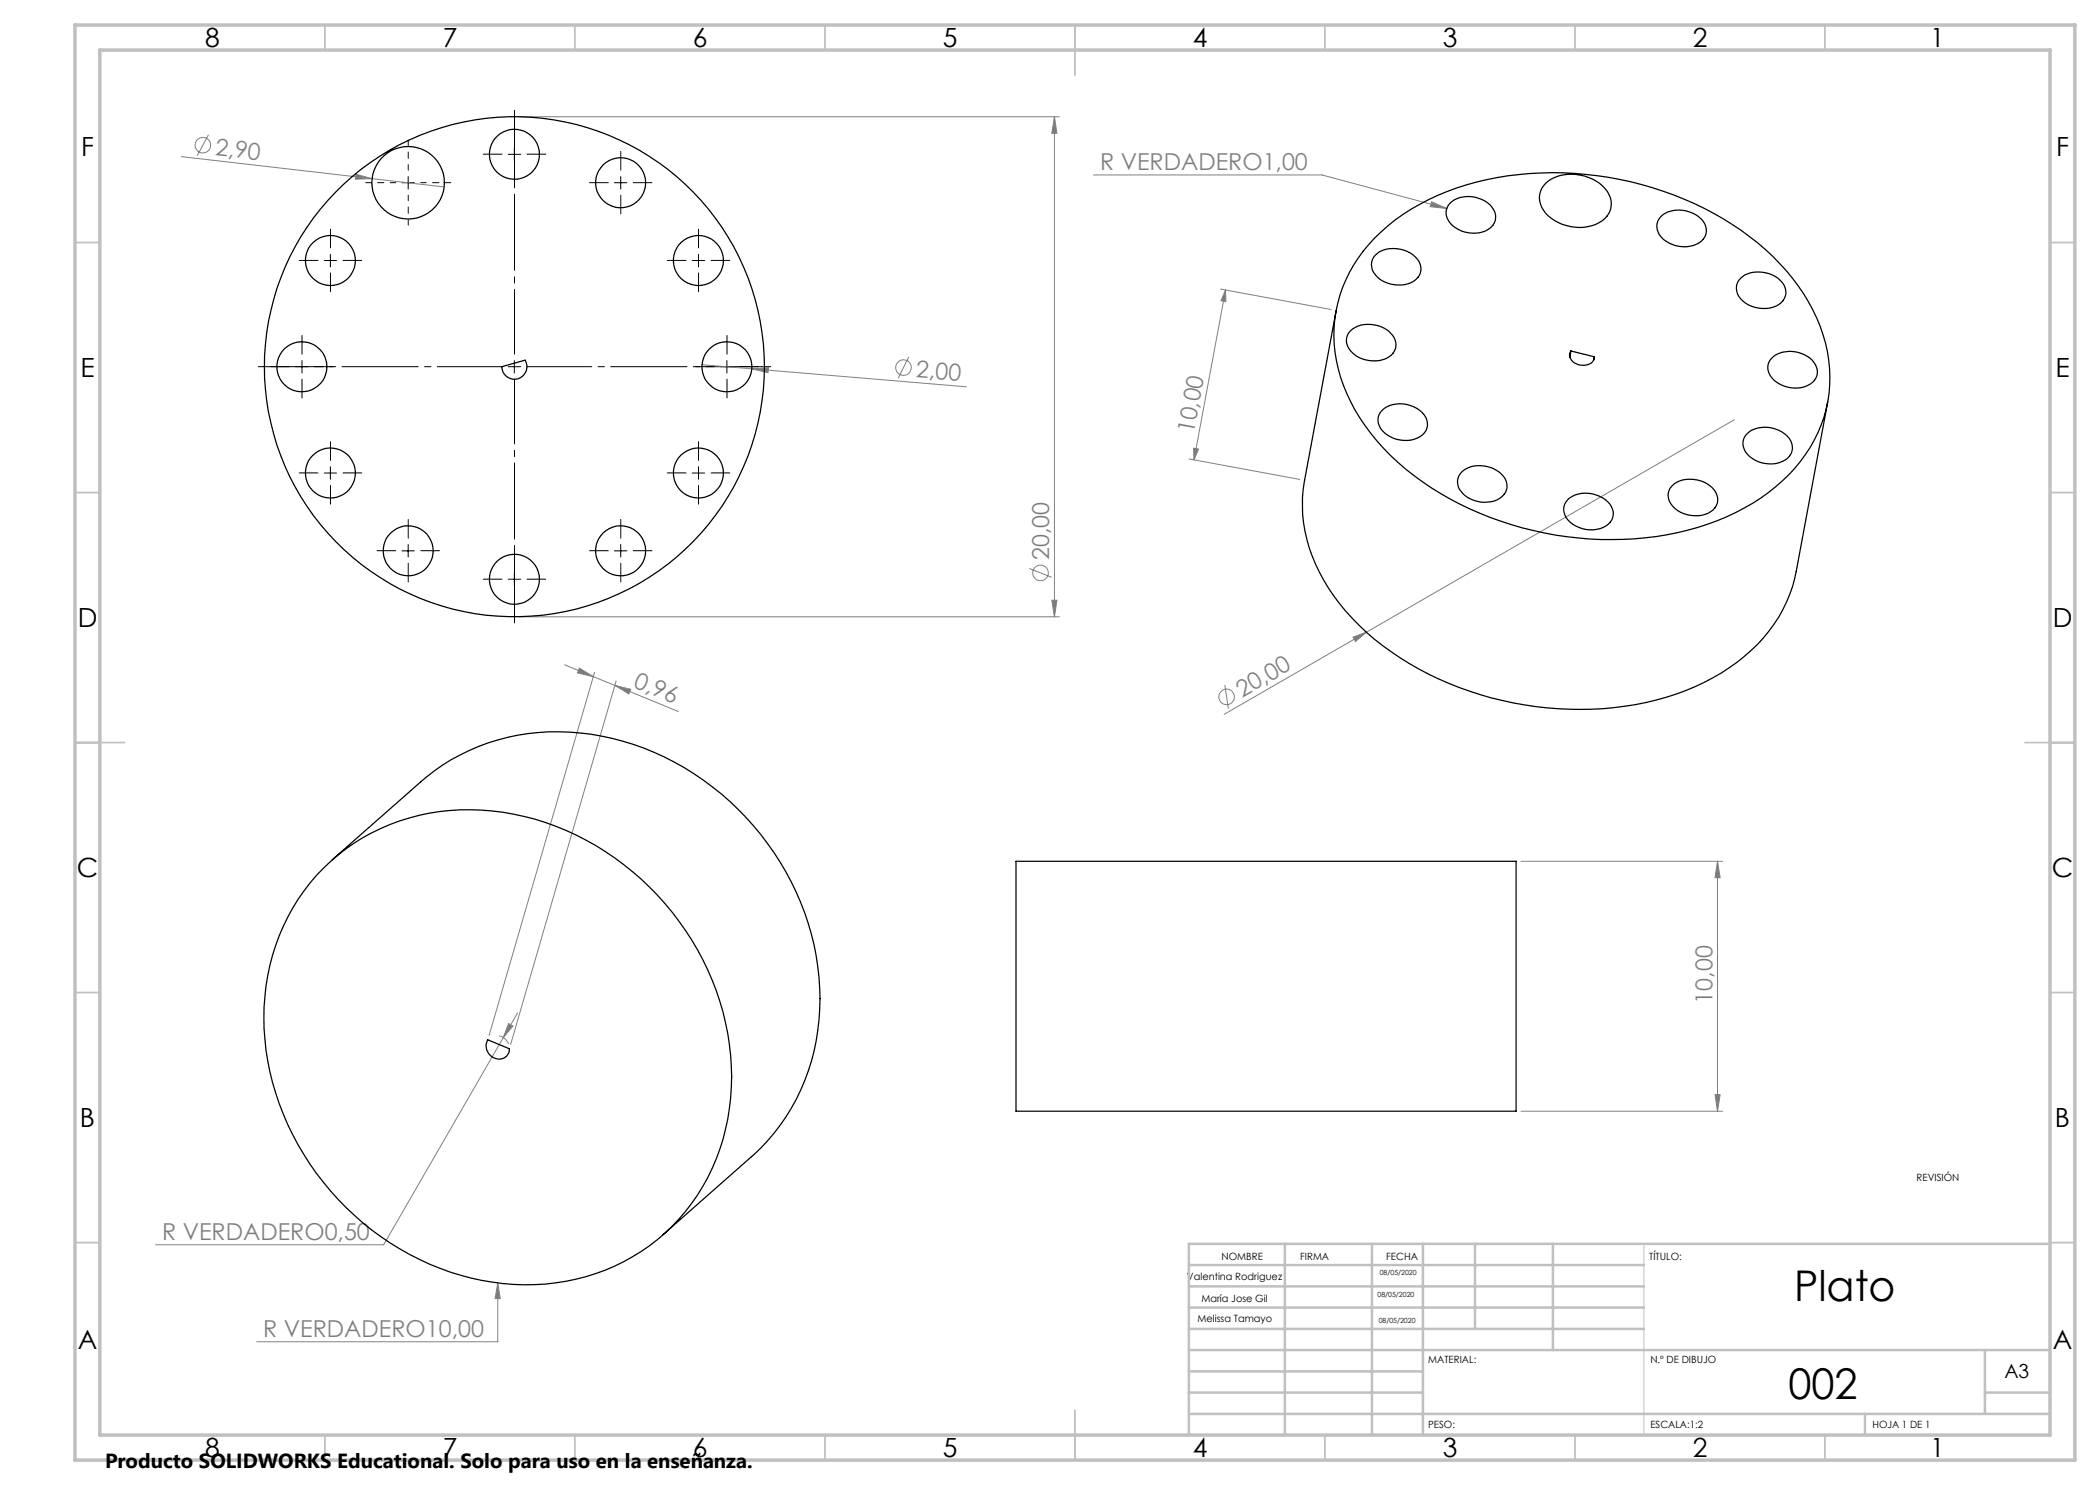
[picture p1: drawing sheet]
<svg xmlns="http://www.w3.org/2000/svg" width="420mm" height="297mm" viewBox="0 0 420 297" stroke-linecap="round" stroke-linejoin="round" font-family="sans-serif">
<g fill="none" stroke="#808080" stroke-width=".2">
<path d="M36.3 31.3l38.1 4.4M41.7 26.9l-2.3 4.2M71.2 34.9l3.2 .8-3.3 .1zM74.4 35.7l14.4 1.7M103.9 23.4h108M210.9 23.4v100M210.9 23.4l.5 3.3h-1zM218.7 35h45.7l24.9 6.7M244.1 57.8l22.1 4.1M245.1 58l.1 2.3-1-.2zM245.1 58l-6.3 34M286.3 40.4l3 1.3-3.3-.4z"/>
<path d="M140.4 73l10 .8M150.4 73.8l3.3-.2-.1 .9zM150.4 73.8l42.9 3.6M181.8 71.4l-2.2 4.3M237.8 91.8l22.1 4.1M238.7 89.6l1 .2-.9 2.2zM346.9 84l-73.6 42.4M205.9 113.7l4.4 1.8M103.9 123.4h108M112.9 133l5.7 2.3M115.9 133.6l2.7 1.7-3.1-.7zM118.6 135.3l4.4 1.8"/>
<path d="M118.9 134.4l-21.1 72.7M123 137.1l3.2 .8-.4 .9zM123 137.1l12.7 5.2M123.2 136.2l-21.1 72.7M210.4 120h1l-.5 3.4zM245 137l.7 4.7M270.6 127.4l2.7-1-2.2 1.9zM273.3 126.4l-28.5 16.5M304.2 172.3h40.3M343.5 172.3v49.9M343.5 172.3l.5 3.2h-1zM99.8 207.1l.2 .1a2.6 2.6 0 0 1 1.7 1.6"/>
<path d="M101.7 204.7l.9 .5-2 2.3zM103.5 202.6l-26.8 46.4h-45.6M343 218.9h1l-.5 3.3zM304.2 222.2h40.3M99.6 256.6l.4 3.1h-1zM99.6 256.6v11.8h-48.3"/>
<circle cx="40.6" cy="29" r="1.56"/>
<circle cx="180.7" cy="73.5" r="1.56"/>
<circle cx="208.1" cy="114.6" r="1.55"/>
<circle cx="245.3" cy="139.4" r="1.55"/>
</g>
<path d="M100.4 73.3h-48.8M102.9 70.8v-48.7M102.9 75.8v48.8M105.4 73.3h48.8" fill="none" stroke="#000" stroke-width=".2" stroke-dasharray="15.2 1.3 1.3 1.3" stroke-dashoffset="2.3"/>
<g fill="none" stroke="#000" stroke-width=".2" stroke-dasharray="15.2 1.3 1.3 1.3">
<path d="M100.4 30.8h-3.8M102.9 28.3v-3.7M102.9 33.3v3.8M105.4 30.8h3.8M121.7 36.5h-3.8M124.2 34v-3.7M124.2 39v3.8M126.7 36.5h3.7M63.6 52.1h-3.8M66.1 49.6v-3.8M66.1 54.6v3.7M68.6 52.1h3.7"/>
<path d="M137.2 52.1h-3.7M139.7 49.6v-3.8M139.7 54.6v3.7M142.2 52.1h3.8M57.9 73.3h-3.8M60.4 70.8v-3.7M60.4 75.8v3.8M62.9 73.3h3.8M142.9 73.3h-3.8M145.4 70.8v-3.7M145.4 75.8v3.8M147.9 73.3h3.8"/>
<path d="M63.6 94.6h-3.8M66.1 92.1v-3.8M66.1 97.1v3.7M68.6 94.6h3.7M137.2 94.6h-3.7M139.7 92.1v-3.8M139.7 97.1v3.7M142.2 94.6h3.8M79.1 110.1h-3.7M81.6 107.6v-3.7M81.6 112.6v3.8M84.1 110.1h3.8"/>
<path d="M100.4 115.8h-3.8M102.9 113.3v-3.7M102.9 118.3v3.8M105.4 115.8h3.8M121.7 110.1h-3.8M124.2 107.6v-3.7M124.2 112.6v3.8M126.7 110.1h3.7"/>
</g>
<path d="M79.1 36.5h-6M81.6 34v-6M81.6 39v6M84.1 36.5h6.1" fill="none" stroke="#000" stroke-width=".2" stroke-dasharray="15.2 1.3 1.3 1.3" stroke-dashoffset="14.1"/>
<g fill="none" stroke="#000" stroke-width=".2">
<path d="M80.4 36.5h2.5M81.6 35.3v2.5M101.6 30.9h2.5M102.9 29.6v2.5M122.9 36.5h2.5M124.1 35.3v2.5M64.8 52.1h2.5M66.1 50.9v2.5M138.4 52.1h2.5M139.7 50.9v2.5M59.1 73.3h2.5M60.4 72.1v2.5"/>
<path d="M101.6 73.3h2.5M102.9 72.1v2.5M144.1 73.3h2.5M145.4 72.1v2.5M64.8 94.6h2.5M66.1 93.3v2.5M138.4 94.6h2.5M139.7 93.3v2.5M80.4 110.2h2.5M81.6 108.9v2.5M101.6 115.8h2.5M102.9 114.6v2.5"/>
<path d="M122.9 110.2h2.5M124.1 108.9v2.5"/>
</g>
<path d="M328.8 248.8v38.2" fill="none" stroke="#c0c0c0" stroke-width=".2"/>
<g fill="none" stroke="#c0c0c0" stroke-width=".35">
<path d="M65 5v5M115 5v5M165 5v5M215 5v10M265 5v5M315 5v5M365 5v5M15 48.5h5M410 48.5h5M15 98.5h5M410 98.5h5M15 148.5h10"/>
<path d="M405 148.5h10M15 198.5h5M410 198.5h5M15 248.5h5M410 248.5h5M65 287v5M115 287v5M165 287v5M215 282v10M265 287v5M315 287v5M365 287v5"/>
</g>
<g fill="none" stroke="#c0c0c0" stroke-width=".5">
<path d="M237.8 257.3h91M237.8 253h91M257 248.8v38.2M274.4 248.8v38.2M284.6 248.8v38.2M295 248.8v17M310.6 248.8v21.2M410 248.8h-172.2v38.2M237.8 265.8h91M237.8 261.5h91M237.8 278.5h46.8M237.8 274.3h46.8"/>
<path d="M237.8 270h172.2M397 278.5h13M397 270v12.8M237.8 282.8h172.2M373 282.8v4.2"/>
</g>
<path d="M15 5h400v287h-400zM20 10h390v277h-390z" fill="none" stroke="#c0c0c0" stroke-width=".7"/>
<g fill="#808080">
<path d="M71.2 34.9l3.2 .8-3.3 .1z"/>
<path d="M270.6 127.4l2.7-1-2.2 1.9z"/>
<path d="M150.4 73.8l3.3-.2-.1 .9z"/>
<path d="M99.6 256.6l-.6 3.1h1zM101.7 204.7l-1.1 2.8 2-2.3zM286.3 40.4l-.3 .9 3.3 .4z"/>
<path d="M245.1 58l.1 2.3-1-.2zM238.7 89.6l1 .2-.9 2.2z"/>
<path d="M343 218.9h1l-.5 3.3zM343.5 172.3l.5 3.2h-1z"/>
<path d="M210.9 23.4l.5 3.3h-1zM210.4 120h1l-.5 3.4z"/>
<path d="M115.9 133.6l2.7 1.7-3.1-.7zM123 137.1l3.2 .8-.4 .9z"/>
</g>
<g fill="none" stroke="#000" stroke-width=".25">
<path d="M309.2 36.6a8.9 8.9 0 0 1 11.3 .6 4.3 4.3 0 0 1 .5 6.5 8.8 8.8 0 0 1-10.7 0 4.6 4.6 0 0 1-1.5-6.6zM275 47.6a45.2 45.2 0 0 1 24.4-12.1 66.3 66.3 0 0 1 52.2 13.1 39.6 39.6 0 0 1 13.5 20 27.3 27.3 0 0 1-8.6 27.6 46.7 46.7 0 0 1-25.2 11.1 66.3 66.3 0 0 1-50.1-13.4 38.4 38.4 0 0 1-13.9-21.7 27.2 27.2 0 0 1 7.7-24.6zM275.1 51a5.9 5.9 0 0 1 6.9-.4 3.5 3.5 0 0 1 1.9 4.4 5.1 5.1 0 0 1-5.8 1.8 4.6 4.6 0 0 1-3.8-3.8 2.63 2.63 0 0 1 .8-2zM290 40.7a6 6 0 0 1 8.8 1.3 3 3 0 0 1-2.3 4.4 6 6 0 0 1-7-2.7 2.64 2.64 0 0 1 .5-3zM332.1 43.4a6 6 0 0 1 8.8 1.3 3 3 0 0 1-2.2 4.4 6.3 6.3 0 0 1-6.8-2.2 2.86 2.86 0 0 1 .2-3.5zM348.1 55.7a5.9 5.9 0 0 1 6.9-.4 3.4 3.4 0 0 1 1.9 4.4 5.1 5.1 0 0 1-5.9 1.8 4.3 4.3 0 0 1-3.7-4.4l.4-.9zM100.4 73.3l4.6-1.3a2.52 2.52 0 0 1-1.4 3.8 2.52 2.52 0 0 1-3.2-2.5zM267.2 62.1l-6.3 34a29.5 29.5 0 0 0 4.8 21.5 50.9 50.9 0 0 0 21.9 18.1 66.8 66.8 0 0 0 45.7 3.7 40.5 40.5 0 0 0 20.5-13.1 27.9 27.9 0 0 0 5.4-12l6.3-33.9M270.1 66.2a6 6 0 0 1 8.7 1.4 3 3 0 0 1-2.2 4.3 6 6 0 0 1-7.1-2.7 2.68 2.68 0 0 1 .6-3zM314.2 70.2a1.78 1.78 0 0 0 1.2 2.6 2.53 2.53 0 0 0 3.4-1.1l.1-.3M314.2 70.2l4.7 1.2M314.2 70.2l-.2 1.2"/>
<path d="M318.9 71.4l-.2 .6M354.3 71.6a6 6 0 0 1 8.8 1.4 3 3 0 0 1-2.2 4.4 6.1 6.1 0 0 1-7.1-2.8 2.64 2.64 0 0 1 .5-3zM276.4 82.1a6 6 0 0 1 8.8 1.4 3 3 0 0 1-2.3 4.3 6 6 0 0 1-7.1-2.7 2.64 2.64 0 0 1 .6-3zM292.3 94.5a6 6 0 0 1 8.8 1.3 2.94 2.94 0 0 1-1.7 4.2 6.2 6.2 0 0 1-7.7-2.5 2.8 2.8 0 0 1 .6-3zM313.5 100a6 6 0 0 1 8.8 1.3 3 3 0 0 1-2.3 4.4 6.1 6.1 0 0 1-7-2.7 2.7 2.7 0 0 1 .5-3zM334.4 97.2a6.1 6.1 0 0 1 8 .3 3 3 0 0 1-.8 5.2 6.2 6.2 0 0 1-7.7-2.5 2.68 2.68 0 0 1 .5-3zM349.4 86.8a6 6 0 0 1 8 .4 3.1 3.1 0 0 1 1 3.1 3.1 3.1 0 0 1-2.5 2.2 6 6 0 0 1-7.1-2.7 2.64 2.64 0 0 1 .6-3zM64.7 173.7a41.8 41.8 0 0 1 38-10.9 55.1 55.1 0 0 1 43.4 48.2 42.3 42.3 0 0 1-13.1 35.6 42.5 42.5 0 0 1-38.8 9 55.2 55.2 0 0 1-41.4-49.9 42.4 42.4 0 0 1 11.9-32zM66.5 171.9l17.7-15.6a42 42 0 0 1 36.2-9.1 55.3 55.3 0 0 1 41.9 39.6 45.4 45.4 0 0 1-5.1 36.6 39.7 39.7 0 0 1-6.9 7.9l-17.7 15.6M203.2 172.3h100v49.9h-100zM97.5 208l4.4 1.8a2.15 2.15 0 0 1-1.5 2 2.15 2.15 0 0 1-2.3-.7 2.56 2.56 0 0 1-.6-3.1z"/>
<circle cx="81.6" cy="36.5" r="7.2"/>
<circle cx="102.9" cy="30.9" r="5"/>
<circle cx="124.1" cy="36.5" r="5"/>
<circle cx="66.1" cy="52.1" r="5"/>
<circle cx="139.7" cy="52.1" r="5"/>
<circle cx="60.4" cy="73.4" r="5"/>
<circle cx="102.9" cy="73.4" r="50"/>
<circle cx="145.4" cy="73.3" r="5"/>
<circle cx="66.1" cy="94.6" r="5"/>
<circle cx="139.7" cy="94.6" r="5"/>
<circle cx="81.6" cy="110.2" r="5"/>
<circle cx="102.9" cy="115.8" r="5"/>
<circle cx="124.1" cy="110.2" r="5"/>
</g>
<g font-size="8.5">
<text x="358.8" y="260.3">Plato</text>
<text x="357.7" y="279.7">002</text>
</g>
<g font-size="5.3">
<text x="41" y="9.5">8</text>
<text x="88.5" y="9.5">7</text>
<text x="138.5" y="9.5">6</text>
<text x="188.5" y="9.5">5</text>
<text x="238.5" y="9.5">4</text>
<text x="288.5" y="9.5">3</text>
<text x="338.5" y="9.5">2</text>
<text x="386" y="9.5">1</text>
<text x="16.2" y="31.3">F</text>
<text x="411.2" y="31.3">F</text>
<text x="16.1" y="75.5">E</text>
<text x="411.1" y="75.5">E</text>
<text x="15.5" y="125.5">D</text>
<text x="410.5" y="125.5">D</text>
<text x="15.4" y="175.5">C</text>
<text x="410.4" y="175.5">C</text>
<text x="16" y="225.5">B</text>
<text x="411" y="225.5">B</text>
<text x="15.5" y="269.8">A</text>
<text x="410.5" y="269.8">A</text>
<text x="41" y="291.5">8</text>
<text x="88.5" y="291.5">7</text>
<text x="138.5" y="291.5">6</text>
<text x="188.5" y="291.5">5</text>
<text x="238.5" y="291.5">4</text>
<text x="288.5" y="291.5">3</text>
<text x="338.5" y="291.5">2</text>
<text x="386" y="291.5">1</text>
</g>
<g font-size="4.7" fill="#808080">
<text x="42.9" y="31" transform="rotate(7 42.9 31)">2,90</text>
<text x="220" y="34">R VERDADERO1,00</text>
<text x="183.1" y="75.4" transform="rotate(5 183.1 75.4)">2,00</text>
<text x="238.7" y="86.8" transform="rotate(-79 238.7 86.8)">10,00</text>
<text x="209.8" y="112" transform="rotate(-90 209.8 112)">20,00</text>
<text x="126.5" y="137.4" transform="rotate(22 126.5 137.4)">0,96</text>
<text x="248.4" y="139.6" transform="rotate(-30 248.4 139.6)">20,00</text>
<text x="342.5" y="200.7" transform="rotate(-90 342.5 200.7)">10,00</text>
<text x="32.4" y="247.9">R VERDADERO0,50</text>
<text x="52.6" y="267.3">R VERDADERO10,00</text>
</g>
<text font-size="4.1" x="21" y="293.7">Producto SOLIDWORKS Educational. Solo para uso en la enseñanza.</text>
<text font-size="3.9" x="400.9" y="275.5">A3</text>
<g font-size="2">
<text x="383.3" y="236.2">REVISIÓN</text>
<text x="244.3" y="252">NOMBRE</text>
<text x="260" y="251.9">FIRMA</text>
<text x="277.2" y="251.9">FECHA</text>
<text x="329.9" y="251.9">TÍTULO:</text>
<text x="237.4" y="255.9">Valentina Rodriguez</text>
<text x="240.3" y="260.3">María Jose Gil</text>
<text x="239.5" y="264.4">Melissa Tamayo</text>
<text x="285.6" y="272.5">MATERIAL:</text>
<text x="330.1" y="272.5">N.º DE DIBUJO</text>
<text x="285.6" y="285.5">PESO:</text>
<text x="330.1" y="285.6">ESCALA:1:2</text>
<text x="374.5" y="285.6">HOJA 1 DE 1</text>
</g>
<g font-size="1.4">
<text x="276" y="255">08/05/2020</text>
<text x="275.5" y="259.5">08/05/2020</text>
<text x="275.7" y="264.6">08/05/2020</text>
</g>
</svg>
